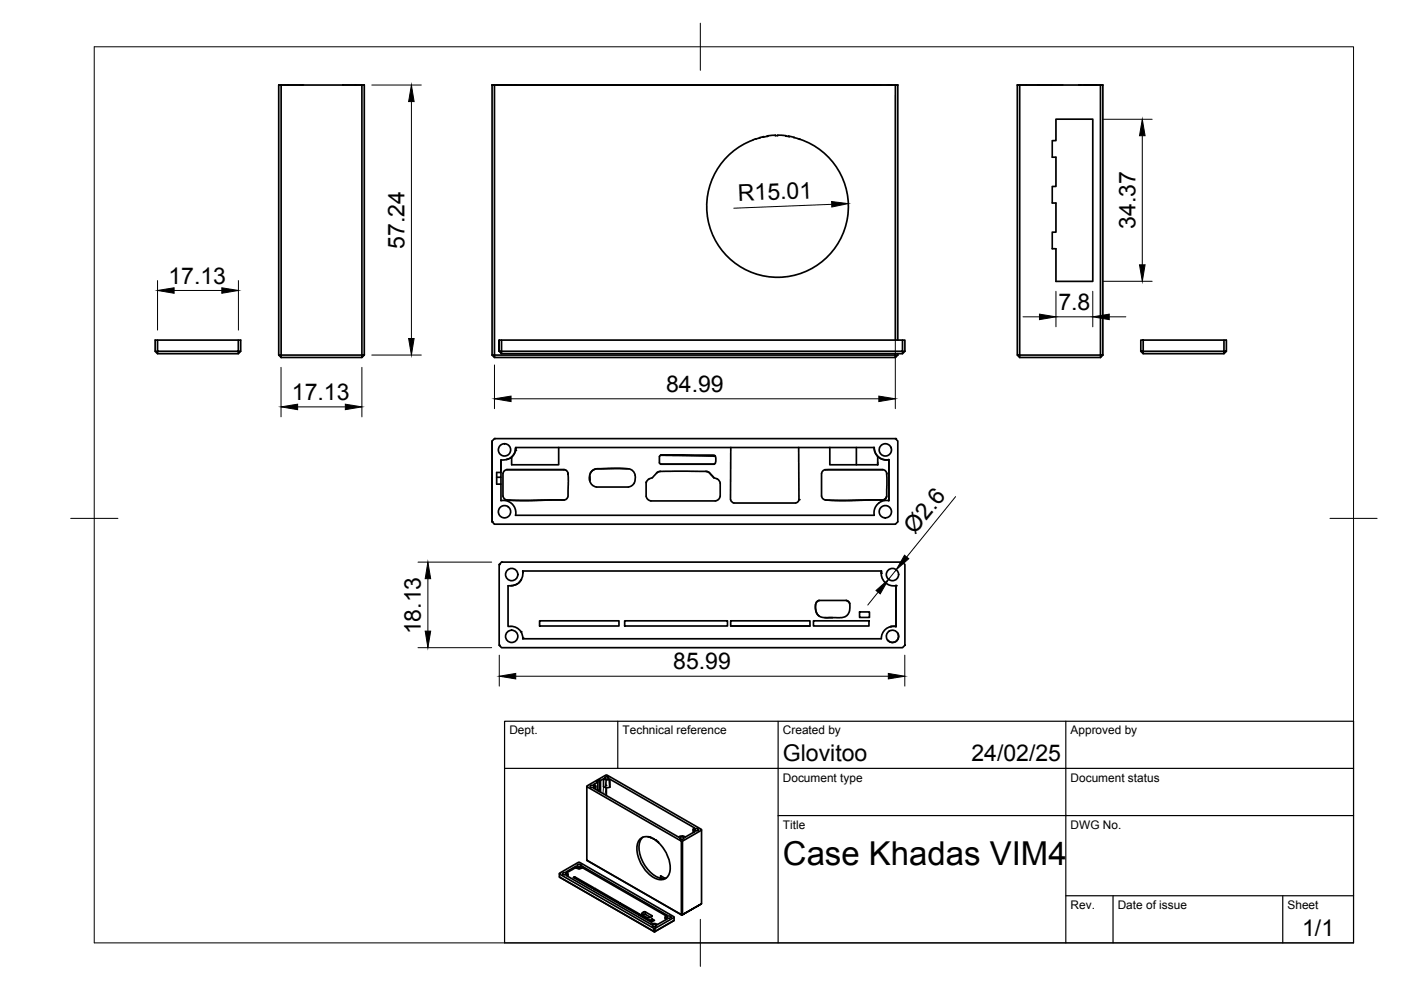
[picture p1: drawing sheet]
<svg xmlns="http://www.w3.org/2000/svg" width="297mm" height="210mm" viewBox="0 0 297 210" stroke-linecap="round" stroke-linejoin="round" font-family="sans-serif">
<!-- layer: Visible -->
<g fill="none" stroke="#000" stroke-width=".36">
<path d="M59.1 18v57.3M59.1 18h.5v57.3h-.5M59.1 18h4.5M59.6 18h17.6M63.7 18h.4M72.8 18h4.4M76.7 18v57.3h.5v-57.3M104.3 18h.5zM104.3 18v57.3h.5M104.8 18h85.6v54.1M105.3 18h4M105.7 18h2.6z"/>
<path d="M106.2 18h-.5h2.5M185.4 18h1M188.5 18h.5zM215.7 18h18.1M215.7 18h9.6M215.7 18v57.3h.5v-57.3M228.8 18h.3M228.8 18h5M228.9 18h.3M229.9 18h2.6zM233.3 18v57.3h.5M233.8 18v57.3"/>
<path d="M160.2 29.4a15 15 0 0 0-7.7 23.1 15 15 0 0 0 24.3 .2 15 15 0 0 0-7.2-23.2M161.1 29.2l-.9 .3M162.8 28.8l-1.7 .4M164.4 28.8v-.1l-1.6 .1M164.4 28.8l.9-.1 1.3 .1v.1M166.6 28.9l.8 .1-.2-.1M167.2 28.9l1.2 .2M168.4 29.1l1.2 .4M169.5 29.5h.1M169.6 29.5h.1M223.9 25.3h7.8v34.4h-7.8v-7h-.8v-3.5h.8v-6.2h-.8v-3.5h.8v-6.2h-.8v-3.5h.8zM32.9 72.1h18.1v2.4h-.5v.5h-17.1v-.5h-.5z"/>
<path d="M32.9 74.5l.5 .5M33.4 72.1v2.4h17.1v-2.4M51 74.5l-.5 .5M59.1 75.3l.5 .5M59.6 75.3h17.1v.5h-17.1zM77.2 75.3l-.5 .5M104.3 75.3l.5 .5M104.8 75.3v.5h85v-.5h.6M105.8 72.1v2.4v-2.4h86.1v2.4M106.3 72.1v2.4h-.5l.5 .5v-.5h85v-2.4M189.8 75v.3h-85M189.8 72.1v-54.1h-85v57.3"/>
<path d="M190.4 75v.3M190.4 75.3l-.6 .5M191.9 74.5l-.6 .5h-85M191.9 74.5h-.6v.5M215.7 75.3l.5 .5M216.2 75.8v-.5h17.1v.5M216.2 75.8h17.1M233.8 75.3l-.5 .5M241.9 74.5l.5 .5h17.1M242.4 72.1v2.4h-.5v-2.4h18.1v2.4h-.5v.5l.5-.5M259.5 72.1v2.4h-17.1v.5M104.3 93.5l.5-.5h85l.6 .5v17.1l-.6 .5h-85l-.5-.5z"/>
<path d="M104.3 93.5v17.1M106.2 97.5v2.4M107.4 99.6h12.2l.6 .3 .2 .5M107.5 97.4h-.1M107.5 99.6a.98 .98 0 0 0-.9 .8v4.8a1.72 1.72 0 0 0 2.1 .9h4.3l7-.2 .4-.7v-4.8v.1M107.8 97.3l-.3 .1M107.9 97.3h-.1M109.3 95.5l-.5 1.1-.6 .5M109.3 95v.4M109.3 95v.5M109.3 94.9v.1M118.4 94.9v3.6h-9.9v-1.6"/>
<path d="M126.4 99.4l-.8 .4-.4 .6M126.6 99.4h6.4M133.3 99.4h-6.9l-.8 .3-.4 .6-.2 1.6v-.9M133.3 99.4a2.01 2.01 0 0 1 1.2 3M140 99.9l-.2 .1M140.1 96.5l-.3 .3v1.3l.3 .3h11.4l.2-.2M140.1 96.5h11.3l.3 .2zM149.6 99.9l.8 .3 1 1.1M151.7 96.7l.1 .8-.1 .7M154.9 94.9v11.1M169.3 94.9l.1 11M175.9 94.9v3.6h10.2v-1.7"/>
<path d="M181.6 94.9v3.6M185.3 94.9a2.57 2.57 0 0 0 3.2 2.6v8.6a2.64 2.64 0 0 0-3.1 3.2h-76.1v-1.3l-.7-1.1-1-.7-1.4-.1v-4.9M185.3 94.9h-76v.6a2.62 2.62 0 0 1-3.1 2v2.7h-.9v2.5h.9M185.4 94.9a2.57 2.57 0 0 0 3.1 2.6v8.6M187.2 99.6h-12.2a.98 .98 0 0 0-.8 .8v4.8a1.76 1.76 0 0 0 2.1 .9h4.2l7-.2 .5-.7v-4.8v.1M187.2 99.6a.96 .96 0 0 1 .8 .8M104.3 101.2v7.8M105.8 119.7l.5-.5h85l.6 .5v17.1l-.6 .5h-85l-.5-.5zM106.2 100.2v1h-.9M107.6 106h12M125 101.9a1.66 1.66 0 0 0 1.4 1.4h6.8M125.1 100.6l-.1 .2"/>
<path d="M134.5 102.4a1.66 1.66 0 0 1-1.3 .9M137 102.2v3M137 105.2a1.15 1.15 0 0 0 1 1M137 102.2v.2M137.6 101.5l-.6 .7M139.7 100l-.5 .3M151.4 101.3l-1.1-1.1-.6-.3h-9.7l-.7 .3-1 1.1-.7 .2M151.4 101.3l.7 .2M152.1 101.5l.4 .4 .2 .5M152.7 102.4v2.8a1.15 1.15 0 0 1-1 1h-13.7M154.9 106l.3 .4 .4 .2 13.1 .1M169.4 105.9a.86 .86 0 0 1-.7 .7"/>
<path d="M188 105.2l-.3 .6-.5 .2h-12.1M108.3 132.8a2.51 2.51 0 0 1 2.1 1.1M110.4 133.9l.4 .7v.8M110.5 122.9l-.5 .7M110.5 122.8v.1M110.8 121.1a2.67 2.67 0 0 1-3.1 3.1v8.6h.6M110.8 121.1h76.1M110.8 121.1l.1 .3M110.8 135.3v.1M110.9 121.4h.1M114.4 131.6h16.8v1.1h-16.8zM132.4 131.6h21.8v1.1h-21.8z"/>
<path d="M154.9 131.6h16.8v1.1h-16.8zM154.9 132.7h16.8M172.5 131.6h11.7v1.1h-11.7zM172.9 128.1l.1 1.6 .7 1M173.7 127.3h5.7M174.9 131h1.6M179.4 127.3a1.4 1.4 0 0 1 .8 1.6l-.2 1a2.27 2.27 0 0 1-2.7 1.1h-2.2l-1.2-.2-.6-.6-.4-1.2a1.54 1.54 0 0 1 .8-1.7l-.6 .4M182.2 129.7h2.1v1.2h-2.1zM186.9 121.1l-.1 .4M186.9 121.1a2.64 2.64 0 0 0 3.1 3.1M190 124.2v8.7M190 132.8a2.57 2.57 0 0 0-3.1 2.6h-76.1"/>
<path d="M190 132.8l-1.2 .1M190 124.2h-.1M190.3 134.2a1.3 1.3 0 0 1-.4 1.8 1.3 1.3 0 0 1-1.8-.4M124.4 166.8l20.1 11.5v15.6l-20.1-11.5zM124.4 166.8v-.1l4.1-2.4h.2l20 11.6v.1l-4 2.3M125.1 166.6l.4-.1 .5 .2-.1 .2-.5 .1-.3-.2zM126.3 166.7v.7M126.7 165.8l-.2-.1 .6-.3v2.4M126.7 167.5h.2v.2M127.1 165.4l.2 .1 .7-.4 .5 .2 .8-.1 17.9 10.3-.2 .4 .4 .4-2.1 1.2-.6-.3-.9 .3-17.9-10.4 .4-.3-.1-.3-.3-.2 .8-.5v1.8M127.3 165.5v2.5M128 165.1v1.1a.71 .71 0 0 0 .2 .8 .71 .71 0 0 0 .8 0l.3-.1"/>
<path d="M128.2 164.9l.5-.2 .4 .3-.6 .2-.3-.1zM128.4 166.3h.1M128.5 165.3l-.1 1.7M128.6 167v1.7M129.3 165.2v1.7l-.1-1.6M136.3 177.5a3.7 3.7 0 0 0-.5 3.9 6.9 6.9 0 0 0 4.3 4.8l1.2-.1M137.7 177.5h.1M137.7 177.5a2.06 2.06 0 0 0-2.7 2.4 7.5 7.5 0 0 0 4.3 6.5 1.96 1.96 0 0 0 2.8-1.8 8.1 8.1 0 0 0-3-6.4M137.7 177.5h.2M137.9 177.5l.2 .1M138 177.6h.1M138.1 177.6h.1"/>
<path d="M138.1 177.6l.4 .2M138.5 177.8h.1M138.5 177.8l.1 .1M138.6 177.9l.6 .4M138.6 177.9h.1M139.1 178.2l.1 .1M139.4 178.4h.1M144.2 177.6l.4-.2 .4 .3-.5 .2-.3-.1zM144.5 178.3h.2v15.6h-.2l.1 .1-20.2-11.6M147 175.9v.6M147.3 175.8l.4-.1 .4 .3-.5 .2-.3-.2zM148.7 176v15.6"/>
<path d="M118.6 185.2l4-2.4h.3l20 11.6v.1l-4 2.3h-.3l-20-11.5zM118.6 185.3v.6l20 11.6v-.7M118.6 185.9l20.2 11.7 4.1-2.4M119.3 185.1l.4-.1 .3 .1a.37 .37 0 0 1-.3 .4 .37 .37 0 0 1-.4-.4zM120.2 185l.2 .4M120.4 185.4l-.3 .2 17.9 10.4 .7-.2 .7 .2M120.4 185.3v.3M120.4 185.6l-.1 .2M120.4 185.5h.1M121.6 186l.2-.1 4 2.3-.3 .1zM121.8 185.9v.3M122 184l.8 .2"/>
<path d="M122 183.7l-2 1.2 .1 .1M122 184l-1.8 1M122.4 183.4l.4-.2 .4 .2a.37 .37 0 0 1-.4 .3 .37 .37 0 0 1-.4-.3zM122.6 183.9l.2 .3M122.6 183.9l-.6-.2v.3M123.5 183.7l17.9 10.3a.42 .42 0 0 0-.3 .6l.3 .3M123.5 183.7v.3M123.5 184l17.7 10.2M123.5 183.7l-.9 .2M123.5 184l-.7 .2M125.8 188.5l.3-.2 5.1 3-.2 .1zM126.1 188.3v.4"/>
<path d="M131.1 191.6l.3-.2 4 2.3-.3 .1zM131.4 191.4v.3M135.3 193.9l.2-.1 2.8 1.6-.3 .1zM135.5 193.8v.3M136.5 193.3h.3M136.5 193.4l-.2 .1a.37 .37 0 0 0-.2 .4 .37 .37 0 0 0 .4 .3l.7 .3 .4 .1 .6-.2v-.3M136.8 193.4v.5l1.1 .6M136.8 193.4l1.4 .7M136.8 193.9l-.6 .1M138 195l.3-.1 .5 .2-.3 .2zM138.2 194.1v.2M138.3 194.9v.3"/>
<path d="M138.3 196.1l.4-.1 .4 .1a.37 .37 0 0 1-.4 .4 .37 .37 0 0 1-.4-.4zM138.6 197.5h.3zM140.1 186.2v-.5l.9 .5M140.1 185.7v.5M141 194.5l.2 .5M141.4 194.9l-2 1.1M141.4 194.3l.4-.1 .4 .1a.37 .37 0 0 1-.4 .4 .37 .37 0 0 1-.4-.4zM142.9 194.5v.7l-4 2.3v-.7M144.6 194l4.1-2.4z"/>
<circle cx="107" cy="95.4" r="1.31"/>
<circle cx="187.7" cy="95.4" r="1.3"/>
<circle cx="107" cy="108.5" r="1.3"/>
<circle cx="187.7" cy="108.5" r="1.31"/>
<circle cx="108.5" cy="134.9" r="1.3"/>
<circle cx="108.5" cy="121.8" r="1.3"/>
<circle cx="189.2" cy="121.8" r="1.3"/>
<circle cx="189.2" cy="134.9" r="1.3"/>
</g>
<g fill="#000">
<circle cx="61" cy="18" r=".18"/>
<circle cx="64.1" cy="18" r=".18"/>
<circle cx="188.5" cy="18" r=".18"/>
<circle cx="228.8" cy="18" r=".18"/>
<circle cx="231.9" cy="18" r=".18"/>
<circle cx="51" cy="74.5" r=".18"/>
<circle cx="104.3" cy="75.3" r=".18"/>
<circle cx="104.8" cy="93" r=".18"/>
<circle cx="108.2" cy="97.1" r=".18"/>
<circle cx="109.3" cy="95.5" r=".18"/>
<circle cx="189.8" cy="93" r=".18"/>
<circle cx="104.3" cy="110.6" r=".18"/>
<circle cx="105.8" cy="119.7" r=".18"/>
<circle cx="106.3" cy="119.2" r=".18"/>
<circle cx="134.5" cy="102.4" r=".18"/>
<circle cx="169.4" cy="105.9" r=".18"/>
<circle cx="105.8" cy="136.8" r=".18"/>
<circle cx="110.4" cy="133.9" r=".18"/>
<circle cx="110.8" cy="135.3" r=".18"/>
<circle cx="186.8" cy="121.5" r=".18"/>
<circle cx="188.8" cy="132.9" r=".18"/>
<circle cx="189.9" cy="124.2" r=".18"/>
<circle cx="190" cy="124.2" r=".18"/>
<circle cx="128.4" cy="166.5" r=".18"/>
<circle cx="139" cy="178.1" r=".18"/>
<circle cx="139.4" cy="178.4" r=".18"/>
</g>
<!-- layer: Visible Narrow -->
<path d="M128 166.8l-.2 1.5M128.5 167l-.2 1.5M144.7 177.3l.6 .2M120.4 185.4v.3M122.2 183.8v.3M136.5 193.4v.5" fill="none" stroke="#000" stroke-width=".21"/>
<!-- layer: BORDER -->
<path d="M20 9.9h267v190h-267zM148.5 4.9v10M15 109.9h10M282 109.9h10M148.5 194.9v10" fill="none" stroke="#000" stroke-width=".21"/>
<!-- layer: TITLEBLOCK -->
<path d="M107 152.9h180v47h-180zM131 152.9v10M165 152.9v47M226 152.9v47M107 162.9h180M165 172.9h122M226 189.9h61M236 189.9v10M272 189.9v10" fill="none" stroke="#000" stroke-width=".25"/>
<!-- layer: FD_Dimensions -->
<g fill="none" stroke="#000" stroke-width=".21">
<path d="M78.8 18h10.5M87.2 21.5v50.3M189.8 20.1v66.5M233.8 25.3h10.5M242.2 28.8v27.3M33.4 59.5v10.5M50.5 59.5v10.5M176.3 43.3l-20.7 .8M233.8 59.6h10.5M36.9 61.6h10.1M59.6 77.9v10.5M76.7 77.9v10.5"/>
<path d="M78.8 75.3h10.5M104.8 77.4v9.2M216.9 67.2h3.5M223.9 61.8v7.5M223.9 67.2h7.8M231.7 61.8v7.5M235.2 67.2h3.5M63.1 86.3h10.1M108.4 84.6h77.9M88.6 119.2h15.6M202.6 105.3l-10.4 12.8M88.6 137.3h15.6"/>
<path d="M90.7 122.7v11.1M105.9 138.9v6.6M186.2 125.6l-2.2 2.7M190 120.8l-1.6 2M191.8 138.9v6.6M109.3 143.4h79"/>
</g>
<g fill="#000" stroke="#000" stroke-width=".21">
<path d="M87.2 18l.6 3.5h-1.2zM242.2 25.3l.6 3.5h-1.2zM176.3 42.7l3.5 .5-3.4 .7zM241.6 56.1h1.2l-.6 3.5zM33.4 61.6l3.5-.6v1.2zM47 61l3.5 .6-3.5 .6zM86.6 71.8h1.2l-.6 3.5zM220.4 66.6l3.5 .6-3.5 .6zM231.7 67.2l3.5-.6v1.2zM59.6 86.3l3.5-.6v1.2zM73.2 85.7l3.5 .6-3.5 .6zM104.8 84.6l3.6-.6v1.1z"/>
<path d="M186.3 84l3.5 .6-3.5 .5zM191.8 117.7l.9 .8-2.7 2.3zM90.7 119.2l.6 3.5h-1.2zM90.1 133.8h1.2l-.6 3.5zM185.7 125.2l2.7-2.4-1.8 3.1zM105.9 143.4l3.4-.6v1.1zM188.3 142.8l3.5 .6-3.5 .5z"/>
</g>
<text font-size="7" x="166" y="183.4">Case Khadas VIM4</text>
<g font-size="4.9">
<text x="156.5" y="42.6" transform="rotate(-2 156.5 42.6)">R15.01</text>
<text x="85.8" y="52.8" transform="rotate(-90 85.8 52.8)">57.24</text>
<text x="240.7" y="48.6" transform="rotate(-90 240.7 48.6)">34.37</text>
<text x="35.7" y="60.1">17.13</text>
<text x="224.4" y="65.7">7.8</text>
<text x="141.2" y="83.1">84.99</text>
<text x="61.9" y="84.8">17.13</text>
<text x="194" y="113.5" transform="rotate(-51 194 113.5)">Ø2.6</text>
<text x="89.3" y="134.5" transform="rotate(-90 89.3 134.5)">18.13</text>
<text x="142.7" y="141.9">85.99</text>
<text x="166" y="161.4">Glovitoo</text>
<text x="206" y="161.4">24/02/25</text>
<text x="276.1" y="198.6">1/1</text>
</g>
<g font-size="2.5">
<text x="108" y="155.7">Dept.</text>
<text x="132" y="155.7">Technical reference</text>
<text x="166" y="155.7">Created by</text>
<text x="227" y="155.7">Approved by</text>
<text x="166" y="165.7">Document type</text>
<text x="227" y="165.7">Document status</text>
<text x="166" y="175.7">Title</text>
<text x="227" y="175.7">DWG No.</text>
<text x="227" y="192.7">Rev.</text>
<text x="237" y="192.7">Date of issue</text>
<text x="273" y="192.7">Sheet</text>
</g>
</svg>
